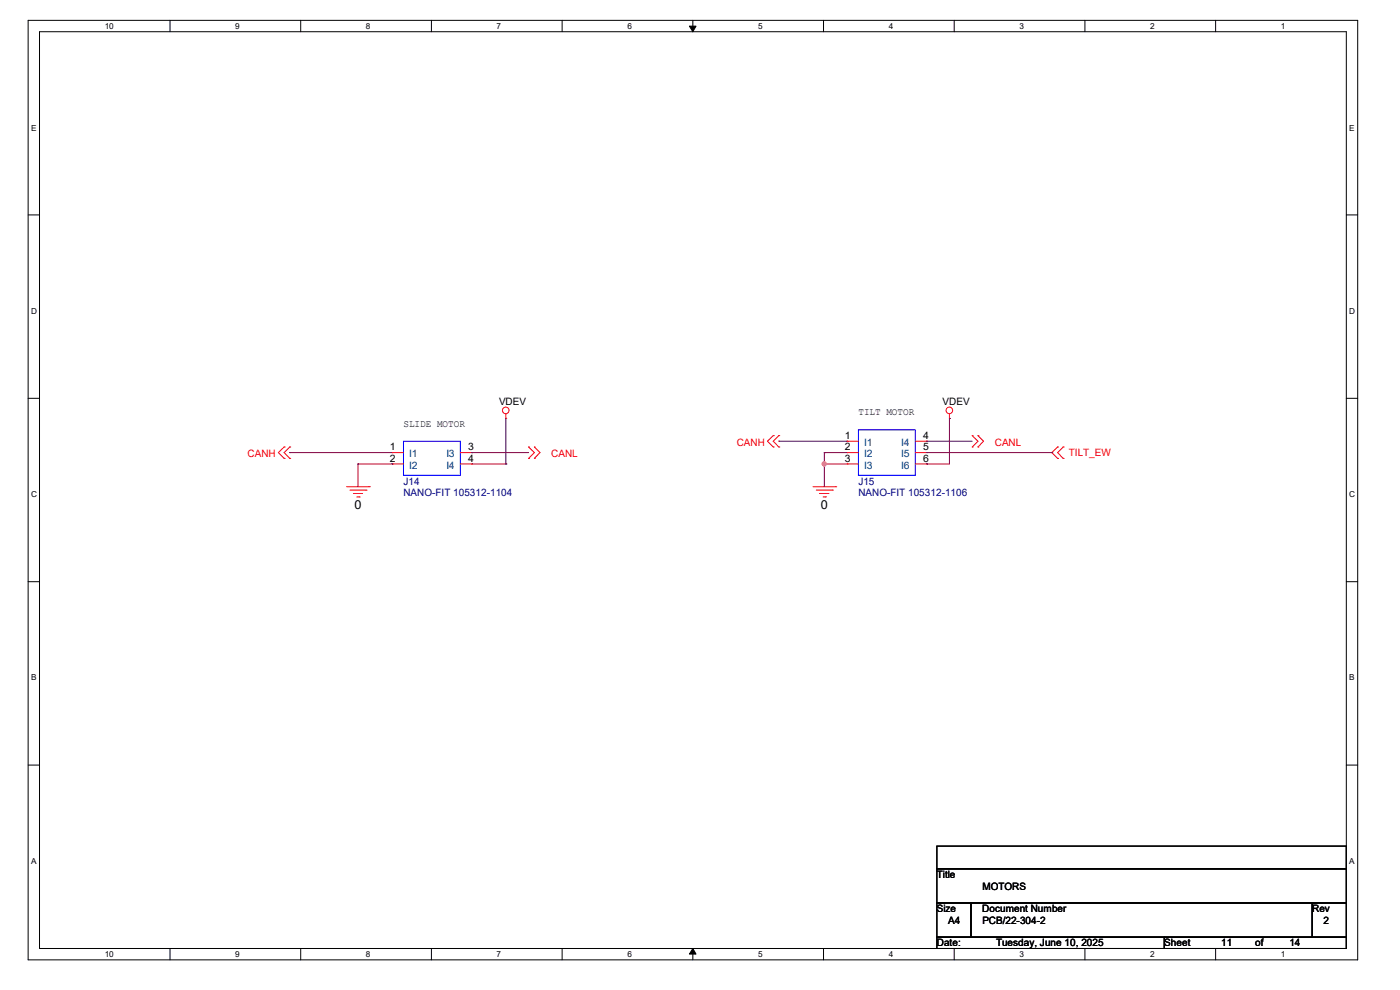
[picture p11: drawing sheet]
<svg xmlns="http://www.w3.org/2000/svg" width="297mm" height="210mm" viewBox="0 0 297 210" stroke-linecap="round" stroke-linejoin="round" font-family="sans-serif">
<path d="M6 4.3h282v199.3h-282zM8.4 6.7h277.2v194.5h-277.2z" fill="none" stroke="#000" stroke-width=".21"/>
<g fill="#fff">
<path d="M22.2 4.6h1.9v1.9h-1.9z"/>
<path d="M22.2 201.5h1.9v1.9h-1.9z"/>
</g>
<path d="M36.1 4.3v2.4M36.1 201.2v2.4" fill="none" stroke="#000" stroke-width=".21"/>
<g fill="#fff">
<path d="M49.9 4.6h.9v1.9h-.9z"/>
<path d="M49.9 201.5h.9v1.9h-.9z"/>
</g>
<path d="M63.8 4.3v2.4M63.8 201.2v2.4" fill="none" stroke="#000" stroke-width=".21"/>
<g fill="#fff">
<path d="M77.6 4.6h1v1.9h-1z"/>
<path d="M77.6 201.5h1v1.9h-1z"/>
</g>
<path d="M91.5 4.3v2.4M91.5 201.2v2.4" fill="none" stroke="#000" stroke-width=".21"/>
<g fill="#fff">
<path d="M105.4 4.6h.9v1.9h-.9z"/>
<path d="M105.4 201.5h.9v1.9h-.9z"/>
</g>
<path d="M119.3 4.3v2.4M119.3 201.2v2.4" fill="none" stroke="#000" stroke-width=".21"/>
<g fill="#fff">
<path d="M133.1 4.6h.9v1.9h-.9z"/>
<path d="M133.1 201.5h.9v1.9h-.9z"/>
</g>
<path d="M147 4.3v2.4M147 201.2v2.4" fill="none" stroke="#000" stroke-width=".21"/>
<path d="M146.3 5.5h1.4l-.7 1.2zM147 201.2l.7 1.2h-1.4z" fill="#000" stroke="#000" stroke-width=".21"/>
<g fill="#fff">
<path d="M160.8 4.6h1v1.9h-1z"/>
<path d="M160.8 201.5h1v1.9h-1z"/>
</g>
<path d="M174.7 4.3v2.4M174.7 201.2v2.4" fill="none" stroke="#000" stroke-width=".21"/>
<g fill="#fff">
<path d="M188.6 4.6h.9v1.9h-.9z"/>
<path d="M188.6 201.5h.9v1.9h-.9z"/>
</g>
<path d="M202.4 4.3v2.4M202.4 201.2v2.4" fill="none" stroke="#000" stroke-width=".21"/>
<g fill="#fff">
<path d="M216.3 4.6h.9v1.9h-.9z"/>
<path d="M216.3 201.5h.9v1.9h-.9z"/>
</g>
<path d="M230.2 4.3v2.4M230.2 201.2v2.4" fill="none" stroke="#000" stroke-width=".21"/>
<g fill="#fff">
<path d="M244 4.6h.9v1.9h-.9z"/>
<path d="M244 201.5h.9v1.9h-.9z"/>
</g>
<path d="M257.9 4.3v2.4M257.9 201.2v2.4" fill="none" stroke="#000" stroke-width=".21"/>
<g fill="#fff">
<path d="M271.7 4.6h1v1.9h-1z"/>
<path d="M271.7 201.5h1v1.9h-1z"/>
<path d="M6.6 26.2h1.1v1.9h-1.1z"/>
<path d="M286.3 26.2h1.1v1.9h-1.1z"/>
<path d="M6.6 65h1.2v1.9h-1.2z"/>
<path d="M286.3 65h1.2v1.9h-1.2z"/>
</g>
<path d="M6 45.6h2.4M285.6 45.6h2.4" fill="none" stroke="#000" stroke-width=".21"/>
<g fill="#fff">
<path d="M6.6 103.9h1.2v1.9h-1.2z"/>
<path d="M286.3 103.9h1.2v1.9h-1.2z"/>
</g>
<path d="M6 84.5h2.4M285.6 84.5h2.4" fill="none" stroke="#000" stroke-width=".21"/>
<g fill="#fff">
<path d="M6.6 142.8h1.1v1.9h-1.1z"/>
<path d="M286.3 142.8h1.1v1.9h-1.1z"/>
</g>
<path d="M6 123.4h2.4M285.6 123.4h2.4" fill="none" stroke="#000" stroke-width=".21"/>
<g fill="#fff">
<path d="M6.6 181.7h1.1v1.9h-1.1z"/>
<path d="M286.3 181.7h1.1v1.9h-1.1z"/>
</g>
<path d="M6 162.3h2.4M198.8 179.5h86.8v4.8h-86.8zM285.6 162.3h2.4M198.8 184.3h86.8v7.3h-86.8zM198.8 191.6h7.2v7.2h-7.2zM198.8 198.8h48.2v2.4h-48.2zM206 191.6h72.4v7.2h-72.4zM247 198.8h38.6v2.4h-38.6zM278.4 191.6h7.2v7.2h-7.2z" fill="none" stroke="#000" stroke-width=".21"/>
<g fill="none" stroke="#f00" stroke-width=".21">
<path d="M60.3 94.8h.1M60.3 97.2h.1M60.3 94.8l-1.2 1.2 1.2 1.2M61.5 94.8h.1M61.5 97.2h.1M61.5 94.8l-1.2 1.2 1.2 1.2M83.2 96h.1M83.2 98.4h.1M83.2 96h2.4M83.2 98.4h2.4M97.7 96h2.4M97.7 98.4h2.4"/>
<path d="M100.1 96h.1M100.1 98.4h.1M107.3 88.8h.1M107.3 87.8v1M112.1 94.8h.1M112.1 97.2h.1M112.1 94.8l1.3 1.2-1.3 1.2M113.4 94.8h.1M113.4 97.2h.1M113.4 94.8l1.2 1.2-1.2 1.2M164 92.4h.1M164 94.8h.1"/>
<path d="M164 92.4l-1.2 1.2 1.2 1.2M165.2 92.4h.1M165.2 94.8h.1M165.2 92.4l-1.2 1.2 1.2 1.2M179.7 93.6h.1M179.7 96h.1M179.7 98.4h.1M179.7 93.6h2.4M179.7 96h2.4M179.7 98.4h2.4M194.2 93.6h2.4M194.2 96h2.4"/>
<path d="M194.2 98.4h2.4M196.6 93.6h.1M196.6 96h.1M196.6 98.4h.1M201.4 88.8h.1M201.4 87.8v1M206.2 92.4h.1M206.2 94.8h.1M206.2 92.4l1.3 1.2-1.3 1.2M207.5 92.4h.1M207.5 94.8h.1M207.5 92.4l1.2 1.2-1.2 1.2"/>
<path d="M224.4 94.8h.1M224.4 97.2h.1M224.4 94.8l-1.3 1.2 1.3 1.2M225.6 97.2h.1M225.6 94.8h.1M225.6 94.8l-1.2 1.2 1.2 1.2M73.5 103.3h4.9M74.3 104h3.3M75 104.7h.1M75 104.7h1.9M75.7 105.4h.5M76.2 105.4h.1"/>
<path d="M77.6 104h.1M78.4 103.3h.1M172.5 103.3h4.8M173.2 104h3.4M173.9 104.7h.1M173.9 104.7h2M174.6 105.4h.5M175.1 105.4h.1M176.6 104h.1M177.3 103.3h.1"/>
<circle cx="107.3" cy="87.1" r=".7"/>
<circle cx="201.4" cy="87.1" r=".7"/>
</g>
<path d="M85.6 93.6h12.1v7.2h-12.1zM182.1 91.2h12.1v9.6h-12.1z" fill="none" stroke="#00f" stroke-width=".21"/>
<g fill="none" stroke="#800040" stroke-width=".21">
<path d="M61.5 96h.1M61.5 96h21.7M75.9 98.4h.1M75.9 98.4h7.3M75.9 98.4v4.9M83.2 98.4h.1M100.1 96h.1M100.1 96h12M100.1 98.4h7.2M107.3 98.4h.1M107.3 88.8v9.6M165.2 93.6h.1"/>
<path d="M165.2 93.6h14.5M174.9 98.4h.1M174.9 96h.1M174.9 96h4.8M174.9 98.4h4.8M174.9 96v7.3M196.6 93.6h.1M196.6 98.4h.1M196.6 96h26.5M196.6 93.6h9.6M201.4 88.8h.1M201.4 88.8v9.6h-4.8"/>
<path d="M223.1 96h.1"/>
</g>
<circle cx="174.9" cy="98.4" r=".44" fill="#f0f" stroke="#f0f" stroke-width=".21"/>
<g font-size="2.6">
<text x="75.2" y="108">0</text>
<text x="174.2" y="108">0</text>
</g>
<g font-size="2.2">
<text x="105.9" y="85.9">VDEV</text>
<text x="182.1" y="88.1">TILT MOTOR</text>
<text x="200" y="85.9">VDEV</text>
<text x="82.7" y="95.5">1</text>
<text x="85.6" y="90.6">SLIDE MOTOR</text>
<text x="99.4" y="95.5">3</text>
<text x="179.2" y="93.1">1</text>
<text x="179.2" y="95.5">2</text>
<text x="195.9" y="93.1">4</text>
<text x="195.9" y="95.5">5</text>
<text x="82.7" y="97.9">2</text>
<text x="99.4" y="97.9">4</text>
<text x="179.2" y="97.9">3</text>
<text x="195.9" y="97.9">6</text>
<text x="198.8" y="186.3">Title</text>
<text x="208.4" y="188.7">MOTORS</text>
<text x="198.8" y="193.5">Size</text>
<text x="201.2" y="196">A4</text>
<text x="208.4" y="193.5">Document Number</text>
<text x="208.4" y="196">PCB/22-304-2</text>
<text x="278.4" y="193.5">Rev</text>
<text x="280.8" y="196">2</text>
<text x="198.8" y="200.8">Date:</text>
<text x="211.3" y="200.8">Tuesday, June 10, 2025</text>
<text x="247" y="200.8">Sheet</text>
<text x="259.1" y="200.8">11</text>
<text x="266.3" y="200.8">of</text>
<text x="273.6" y="200.8">14</text>
</g>
<g font-size="2.2" fill="#f00">
<text x="156.3" y="94.6">CANH</text>
<text x="211.1" y="94.6">CANL</text>
<text x="52.5" y="97">CANH</text>
<text x="117" y="97">CANL</text>
<text x="226.8" y="96.8">TILT_EW</text>
</g>
<g font-size="2.2" fill="#004080">
<text x="183.3" y="94.6">I1</text>
<text x="191.2" y="94.6">I4</text>
<text x="86.8" y="97">I1</text>
<text x="86.8" y="99.4">I2</text>
<text x="94.7" y="97">I3</text>
<text x="94.7" y="99.4">I4</text>
<text x="183.3" y="97">I2</text>
<text x="183.3" y="99.4">I3</text>
<text x="191.2" y="97">I5</text>
<text x="191.2" y="99.4">I6</text>
</g>
<g font-size="2.2" fill="#000080">
<text x="85.6" y="102.8">J14</text>
<text x="85.6" y="105.2">NANO-FIT 105312-1104</text>
<text x="182.1" y="102.8">J15</text>
<text x="182.1" y="105.2">NANO-FIT 105312-1106</text>
</g>
<g font-size="1.7">
<text x="22.2" y="6.1">10</text>
<text x="49.9" y="6.1">9</text>
<text x="77.6" y="6.1">8</text>
<text x="105.4" y="6.1">7</text>
<text x="133.1" y="6.1">6</text>
<text x="160.8" y="6.1">5</text>
<text x="188.6" y="6.1">4</text>
<text x="216.3" y="6.1">3</text>
<text x="244" y="6.1">2</text>
<text x="271.7" y="6.1">1</text>
<text x="6.6" y="27.7">E</text>
<text x="286.3" y="27.7">E</text>
<text x="6.6" y="66.5">D</text>
<text x="286.3" y="66.5">D</text>
<text x="6.6" y="105.5">C</text>
<text x="286.3" y="105.5">C</text>
<text x="6.6" y="144.4">B</text>
<text x="286.3" y="144.4">B</text>
<text x="6.6" y="183.3">A</text>
<text x="286.3" y="183.3">A</text>
<text x="22.2" y="203">10</text>
<text x="49.9" y="203">9</text>
<text x="77.6" y="203">8</text>
<text x="105.4" y="203">7</text>
<text x="133.1" y="203">6</text>
<text x="160.8" y="203">5</text>
<text x="188.6" y="203">4</text>
<text x="216.3" y="203">3</text>
<text x="244" y="203">2</text>
<text x="271.7" y="203">1</text>
</g>
</svg>
